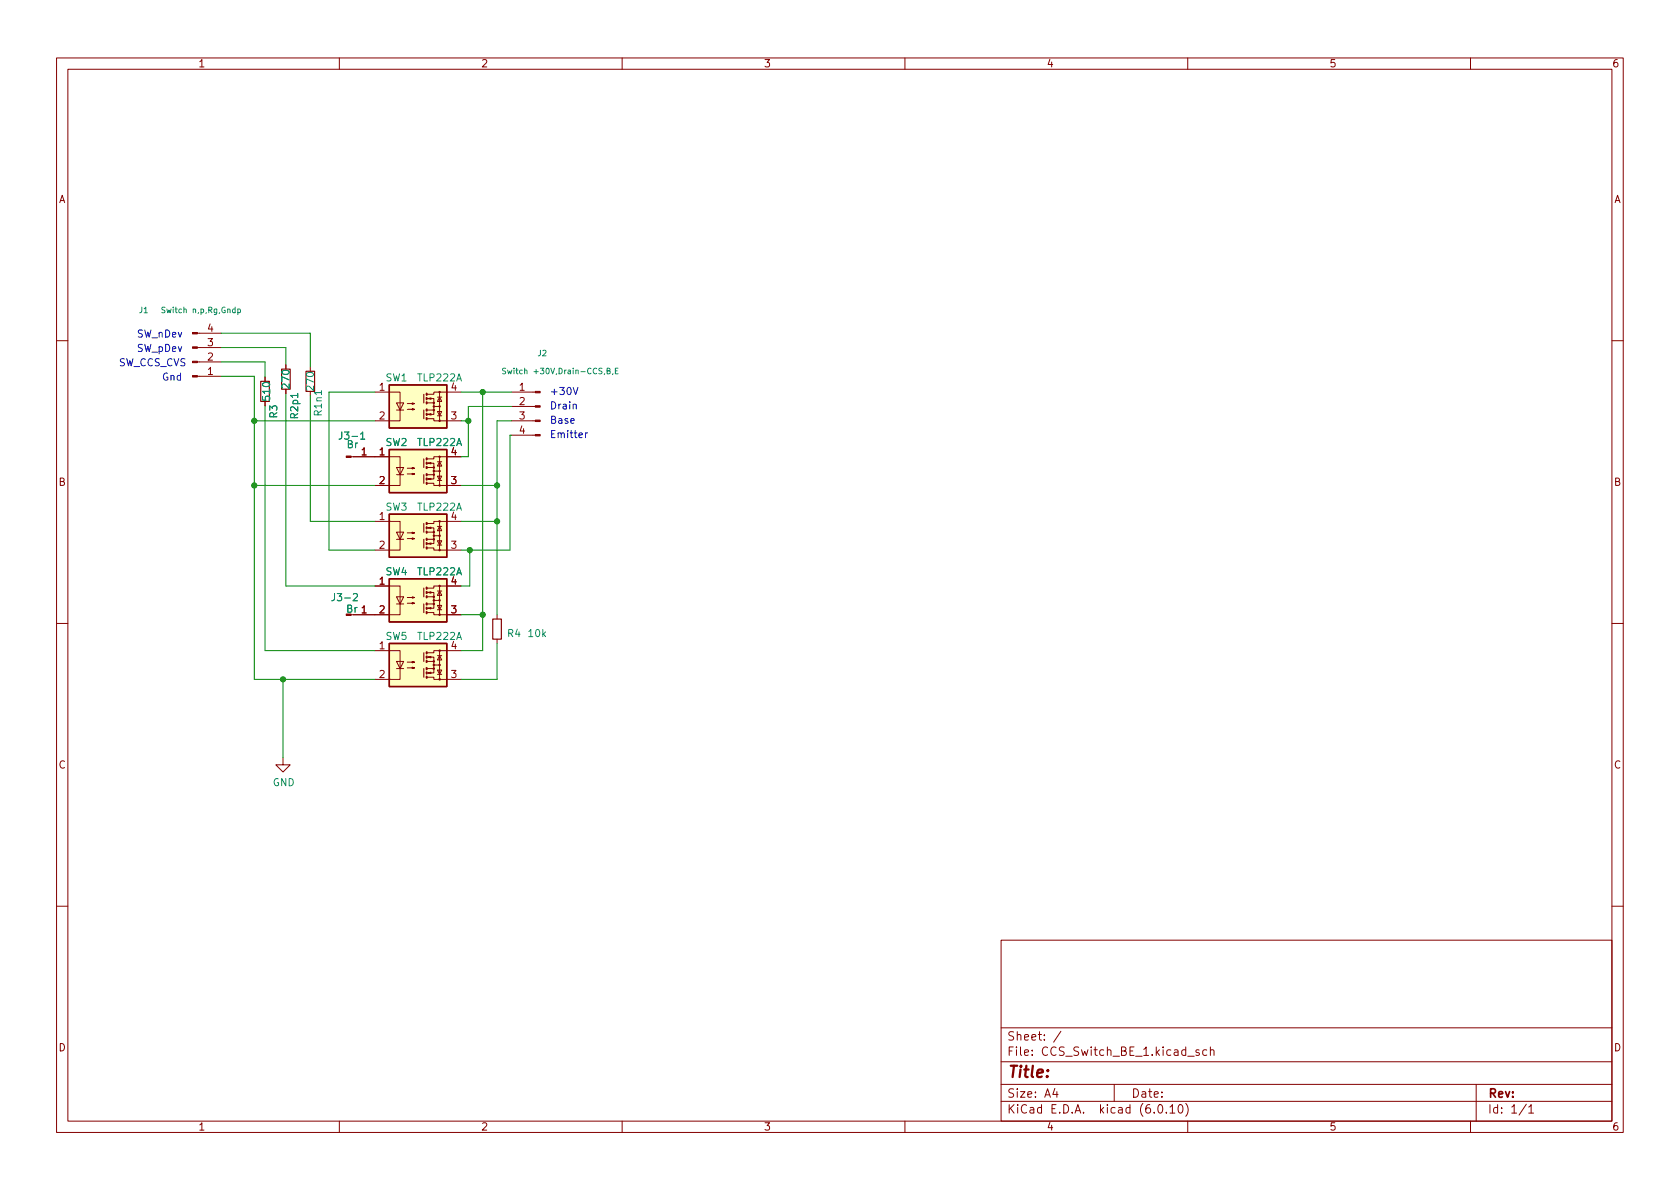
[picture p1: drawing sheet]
<svg xmlns="http://www.w3.org/2000/svg" width="297mm" height="210mm" viewBox="0 0 297 210" stroke-linecap="round" stroke-linejoin="round" font-family="sans-serif">
<g fill="none" stroke="#840000" stroke-width=".18">
<path d="M10 10.2h277v190.1h-277zM12 12.2h273v186.1h-273zM60 10.2v2M110 10.2v2M160 10.2v2M210 10.2v2M260 10.2v2M34.9 58.9h4.2M10 60.2h2M34.9 61.5h4.2M34.9 64h4.2M34.9 66.5h4.2"/>
<path d="M46.9 66.7v.7M46.9 71v.7M50.5 64.5v.8M50.5 68.8v.8M54.9 64.9v.8M54.9 69.2v.8M66.3 69.3h4.4v5.1h-4.4M70.1 71.2h1.3l-.7 1.3zM70.1 72.5h1.3M72 72.4h1.3l-.4 .1v-.2l.4 .1M72 71.4h1.3l-.4 .1v-.3l.4 .2M75.6 70.5h1.1v.7"/>
<path d="M75.6 74h1.1v.4h4.8M75.6 71.2h1.1v1.3h-1.1M75.7 73.3l.5-.2v.3zM75.7 70.5l.5-.1v.2zM76.7 72.5v.8h-1.1M76.7 71.9h1M77.3 72.8h.8l-.4 .7zM77.3 73.5h.8M77.3 70.2h.8M77.7 70.2l.4 .8h-.8zM77.7 69.3v5.1M81.5 69.3h-4.8v.4h-1.1"/>
<path d="M90.4 77h4.2M90.4 74.4h4.2M90.4 71.9h4.2M90.4 69.3h4.2M285 60.2h2M62.1 80.8h8.6v5h-4.4M66.3 92.2h4.4v5.1h-4.4M70.1 82.7h1.3l-.7 1.2zM70.1 94.1h1.3l-.7 1.3zM70.1 83.9h1.3M70.1 95.4h1.3M72 83.8h1.3l-.4 .1v-.2l.4 .1"/>
<path d="M72 82.8h1.3l-.4 .1v-.2l.4 .1M72 95.2h1.3l-.4 .2v-.3l.4 .1M72 94.2h1.3l-.4 .2v-.3l.4 .1M75.6 81.9h1.1v.8M75.6 85.5h1.1v.3h4.8M75.6 82.7h1.1v1.2h-1.1M75.6 93.3h1.1v.8M75.6 96.9h1.1v.4h4.8M75.6 94.1h1.1v1.3h-1.1M75.7 84.7l.5-.1v.2zM75.7 81.9l.5-.1v.2zM75.7 96.1l.5-.1v.3z"/>
<path d="M75.7 93.3l.5-.1v.3zM76.7 83.9v.8h-1.1M76.7 95.4v.7h-1.1M76.7 83.3h1M76.7 94.7h1M77.3 84.2h.8l-.4 .8zM77.3 95.6h.8l-.4 .8zM77.3 85h.8M77.3 81.7h.8M77.3 96.4h.8M77.3 93.1h.8M77.7 81.7l.4 .7h-.8z"/>
<path d="M77.7 93.1l.4 .7h-.8zM77.7 80.8v5M77.7 92.2v5.1M81.5 80.8h-4.8v.3h-1.1M81.5 92.2h-4.8v.4h-1.1M10 110.2h2M66.3 103.6h4.4v5.1h-8.2M66.3 115.1h4.4v5h-4.4M70.1 105.5h1.3l-.7 1.3zM70.1 117h1.3l-.7 1.2zM70.1 106.8h1.3M70.1 118.2h1.3"/>
<path d="M72 106.7h1.3l-.4 .1v-.3l.4 .2M72 105.7h1.3l-.4 .1v-.3l.4 .2M72 118.1h1.3l-.4 .1v-.2l.4 .1M72 117.1h1.3l-.4 .1v-.2l.4 .1M75.6 104.8h1.1v.7M75.6 108.3h1.1v.4h4.8M75.6 105.5h1.1v1.3h-1.1M75.6 116.2h1.1v.8M75.6 119.8h1.1v.3h4.8M75.6 117h1.1v1.2h-1.1M75.7 107.6l.5-.2v.3zM75.7 104.8l.5-.2v.3z"/>
<path d="M75.7 119l.5-.1v.2zM75.7 116.2l.5-.1v.2zM76.7 106.8v.8h-1.1M76.7 118.2v.8h-1.1M76.7 106.2h1M76.7 117.6h1M77.3 107.1h.8l-.4 .7zM77.3 118.5h.8l-.4 .7zM77.3 107.8h.8M77.3 104.5h.8M77.3 119.2h.8M77.3 115.9h.8"/>
<path d="M77.7 104.5l.4 .8h-.8zM77.7 115.9l.4 .8h-.8zM77.7 103.6v5.1M77.7 115.1v5M81.5 103.6h-4.8v.4h-1.1M81.5 115.1h-4.8v.3h-1.1M87.9 108.7v.8M87.9 113v.8M285 110.2h2M50 134v1.2h1.3l-1.3 1.3-1.2-1.3h1.2M10 160.2h2M177 166.3h108v32h-108z"/>
<path d="M285 160.2h2M60 198.3v2M110 198.3v2M160 198.3v2M177 194.8h108M177 191.8h108M177 187.8h108M177 181.8h108M186.5 192.5l-.4 1h1M186.9 193v1M187.6 182.4l-1.3 1.9M197 191.8v3"/>
<path d="M204.9 195.4l.2-.1a.81 .81 0 0 1 .6 .7 .81 .81 0 0 1-.3 .8h-.2a.81 .81 0 0 1-.6-.6 .81 .81 0 0 1 .3-.8zM206.2 196.7v.1M206.9 195.8l.4-.5v1.5M206.9 196.8h.8M208.5 195.4l.1-.1a.81 .81 0 0 1 .6 .7 .81 .81 0 0 1-.3 .8h-.1a.81 .81 0 0 1-.6-.6 .81 .81 0 0 1 .3-.8zM209.6 195.1a1.72 1.72 0 0 1 0 2.3M210 198.3v2M210 186.8h1.1M212 185.7l-.4-.1-.2 .2 .1 .3 .5 .1v.4h-.6M213.4 185.7l-.5-.1-.3 .3v.4l.2 .3h.6M214 185.8l.2-.2 .4 .1v.9M214 185.1v1.5"/>
<path d="M260 198.3v2M261 191.8v6.5M269.9 195.3l-1.3 1.9M270.3 195.8l.4-.5v1.5M270.3 196.8h.9"/>
<circle cx="76.7" cy="72.5" r=".13"/>
<circle cx="76.7" cy="71.9" r=".13"/>
<circle cx="76.7" cy="71.2" r=".13"/>
<circle cx="77.7" cy="69.3" r=".13"/>
<circle cx="77.7" cy="74.4" r=".13"/>
<circle cx="77.7" cy="71.9" r=".13"/>
<circle cx="76.7" cy="95.4" r=".13"/>
<circle cx="76.7" cy="94.7" r=".13"/>
<circle cx="76.7" cy="82.7" r=".13"/>
<circle cx="76.7" cy="83.9" r=".13"/>
<circle cx="76.7" cy="83.3" r=".13"/>
<circle cx="76.7" cy="94.1" r=".13"/>
<circle cx="77.7" cy="85.8" r=".13"/>
<circle cx="77.7" cy="83.3" r=".13"/>
<circle cx="77.7" cy="97.3" r=".13"/>
<circle cx="77.7" cy="92.2" r=".13"/>
<circle cx="77.7" cy="94.7" r=".13"/>
<circle cx="77.7" cy="80.8" r=".13"/>
<circle cx="76.7" cy="106.2" r=".13"/>
<circle cx="76.7" cy="118.2" r=".13"/>
<circle cx="76.7" cy="105.5" r=".13"/>
<circle cx="76.7" cy="117.6" r=".13"/>
<circle cx="76.7" cy="106.8" r=".13"/>
<circle cx="76.7" cy="117" r=".13"/>
<circle cx="77.7" cy="115.1" r=".13"/>
<circle cx="77.7" cy="117.6" r=".13"/>
<circle cx="77.7" cy="108.7" r=".13"/>
<circle cx="77.7" cy="103.6" r=".13"/>
<circle cx="77.7" cy="106.2" r=".13"/>
<circle cx="77.7" cy="120.1" r=".13"/>
</g>
<g fill="#ffffc2" stroke="#ffffc2" stroke-width=".18">
<path d="M68.8 102.4h10.2v7.6h-10.2z"/>
<path d="M68.8 68.1h10.2v7.6h-10.2z"/>
<path d="M68.8 79.5h10.2v7.6h-10.2z"/>
<path d="M68.8 113.8h10.2v7.6h-10.2z"/>
<path d="M68.8 90.9h10.2v7.6h-10.2z"/>
</g>
<path d="M68.8 68.1h10.2v7.6h-10.2zM68.8 79.5h10.2v7.6h-10.2zM68.8 90.9h10.2v7.6h-10.2zM68.8 102.4h10.2v7.6h-10.2zM68.8 113.8h10.2v7.6h-10.2z" fill="none" stroke="#840000" stroke-width=".25"/>
<g fill="none" stroke="#840000" stroke-width=".2">
<path d="M46.1 67.4h1.5v3.6h-1.5zM49.8 65.3h1.5v3.5h-1.5zM54.1 65.7h1.5v3.5h-1.5zM74.9 69.7v1.5M74.9 72.5v1.5M74.9 81.1v1.6M74.9 83.9v1.6M74.9 92.6v1.5M74.9 95.4v1.5M74.9 104v1.5M74.9 106.8v1.5M74.9 115.4v1.6"/>
<path d="M74.9 118.2v1.6M87.1 109.5h1.5v3.5h-1.5z"/>
</g>
<g fill="none" stroke="#840000" stroke-width=".36">
<path d="M75.4 73.9v.3M75.4 73.1v.3M75.4 71.1v.3M75.4 70.4v.2M75.4 69.6v.2M75.4 72.4v.2M75.4 85.3v.3M75.4 84.6v.2M75.4 82.5v.3M75.4 81.8v.2M75.4 81v.3M75.4 96.8v.2"/>
<path d="M75.4 96v.3M75.4 94v.2M75.4 93.2v.3M75.4 92.5v.2M75.4 83.8v.3M75.4 95.2v.3M75.4 108.2v.3M75.4 107.4v.3M75.4 105.4v.3M75.4 104.6v.3M75.4 103.9v.2M75.4 119.6v.3"/>
<path d="M75.4 118.9v.2M75.4 116.8v.3M75.4 116.1v.2M75.4 115.3v.3M75.4 106.7v.2M75.4 118.1v.3"/>
</g>
<g fill="#840000" stroke="#840000" stroke-width=".18">
<path d="M94.6 76.8h.9v.3h-.9z"/>
<path d="M94.6 74.3h.9v.2h-.9z"/>
<path d="M94.6 71.7h.9v.3h-.9z"/>
<path d="M94.6 69.2h.9v.3h-.9z"/>
<path d="M61.2 80.6h.9v.3h-.9z"/>
<path d="M34 58.8h.9v.2h-.9z"/>
<path d="M34 61.3h.9v.3h-.9z"/>
<path d="M34 63.9h.9v.2h-.9z"/>
<path d="M34 66.4h.9v.3h-.9z"/>
</g>
<path d="M42 54.7l.3-.1 .2 .2-.1 .5h-.4M42 54.6v1M63.8 77.7h.7M89.4 65.2h-.5v.3l.4 .2 .1 .2-.2 .2h-.4M107.3 65.6l.5-.1v-.3l-.5-.1v1h.4l.2-.3-.2-.2M108.4 66.1l-.1 .1M108.8 65.6h.3M109.3 65.1h-.5v1h.5M62.5 105.1l.5-.1 .2 .3-.8 .9h.8" fill="none" stroke="#008484" stroke-width=".18"/>
<path d="M101.3 71.6l.2-.1h.3l.1 .8M101.3 68.5l.5 1.3 .4-1.3M103.5 76.6v.8M103.9 76.6l-.4 .2" fill="none" stroke="#0000c2" stroke-width=".18"/>
<g fill="none" stroke="#008400" stroke-width=".18">
<path d="M39.1 58.9h15.8v6M39.1 66.5h5.9v53.6h21.3M39.1 61.5h11.4v3M39.1 64h7.8v2.7M45 74.4h21.3M46.9 71.7v43.4h19.4M50.5 69.6v34h15.8M54.9 70v22.2h11.4M66.3 69.3h-8.1v28h8.1M81.5 69.3h8.9M81.5 74.4h1.3M85.3 69.3v45.8h-3.8"/>
<path d="M90.4 74.4h-2.5v34.3M90.4 77h-.2v20.3h-8.7M90.4 71.9h-7.6v8.9h-1.3M45 85.8h21.3M81.5 85.8h6.4M81.5 92.2h6.4M83.1 97.3v6.3h-1.6M81.5 108.7h3.8M87.9 113.8v6.3h-6.4M50 120.1v13.9"/>
</g>
<g fill="#008400" stroke="#008400" stroke-width=".18">
<circle cx="82.8" cy="74.4" r=".46"/>
<circle cx="83.1" cy="97.3" r=".46"/>
<circle cx="87.9" cy="92.2" r=".46"/>
<circle cx="85.3" cy="108.7" r=".46"/>
<circle cx="87.9" cy="85.8" r=".46"/>
<circle cx="85.3" cy="69.3" r=".46"/>
<circle cx="50" cy="120.1" r=".46"/>
<circle cx="45" cy="74.4" r=".46"/>
<circle cx="45" cy="85.8" r=".46"/>
</g>
<text font-size="2.8" fill="#840000" x="178" y="190.6">Title:</text>
<g font-size="2.1" fill="#840000">
<text x="178" y="184">Sheet: /</text>
<text x="178" y="186.7">File: CCS_Switch_BE_1.kicad_sch</text>
<text x="178" y="196.9">KiCad E.D.A. kicad (6.0.10)</text>
<text x="178" y="194.1">Size: A4</text>
<text x="200" y="194.1">Date:</text>
<text x="263" y="194.1">Rev:</text>
<text x="263" y="196.9">Id: 1/1</text>
</g>
<g font-size="1.8" fill="#840000">
<text x="35" y="11.9">1</text>
<text x="85" y="11.9">2</text>
<text x="135" y="11.9">3</text>
<text x="185" y="11.9">4</text>
<text x="235" y="11.9">5</text>
<text x="285" y="11.9">6</text>
<text x="10.3" y="35.9">A</text>
<text x="285.3" y="35.9">A</text>
<text x="36.7" y="58.7">4</text>
<text x="36.7" y="63.7">2</text>
<text x="36.7" y="61.2">3</text>
<text x="36.7" y="66.3">1</text>
<text x="67.1" y="69.1">1</text>
<text x="79.8" y="69.1">4</text>
<text x="91.8" y="69.1">1</text>
<text x="91.8" y="71.6">2</text>
<text x="67.1" y="74.2">2</text>
<text x="79.8" y="74.2">3</text>
<text x="91.8" y="74.2">3</text>
<text x="91.8" y="76.7">4</text>
<text x="63.9" y="80.5">1</text>
<text x="67.1" y="80.5">1</text>
<text x="79.8" y="80.5">4</text>
<text x="10.3" y="85.9">B</text>
<text x="67.1" y="85.6">2</text>
<text x="79.8" y="85.6">3</text>
<text x="285.3" y="85.9">B</text>
<text x="67.1" y="91.9">1</text>
<text x="79.8" y="91.9">4</text>
<text x="67.1" y="97">2</text>
<text x="79.8" y="97">3</text>
<text x="67.1" y="103.4">1</text>
<text x="79.8" y="103.4">4</text>
<text x="61.2" y="108.3">Br 1</text>
<text x="67.1" y="108.5">2</text>
<text x="79.8" y="108.5">3</text>
<text x="67.1" y="114.8">1</text>
<text x="67.1" y="119.9">2</text>
<text x="79.8" y="119.9">3</text>
<text x="79.8" y="114.8">4</text>
<text x="10.3" y="135.9">C</text>
<text x="285.3" y="135.9">C</text>
<text x="10.3" y="185.9">D</text>
<text x="285.3" y="185.9">D</text>
<text x="35" y="199.9">1</text>
<text x="85" y="199.9">2</text>
<text x="135" y="199.9">3</text>
<text x="185" y="199.9">4</text>
<text x="235" y="199.9">5</text>
<text x="285" y="199.9">6</text>
</g>
<g font-size="1.8" fill="#0000c2">
<text x="24.1" y="59.7">SW_nDev</text>
<text x="21" y="64.8">SW_CCS_CVS</text>
<text x="24.1" y="62.2">SW_pDev</text>
<text x="28.6" y="67.3">Gnd</text>
<text x="97.2" y="69.8">+30V</text>
<text x="97.2" y="72.4">Drain</text>
<text x="97.2" y="77.5">Emitter</text>
<text x="97.2" y="74.9">Base</text>
</g>
<g font-size="1.8" fill="#008484">
<text x="47.8" y="70.7" transform="rotate(-90 47.8 70.7)">510</text>
<text x="51.2" y="68.5" transform="rotate(-90 51.2 68.5)">270</text>
<text x="55.5" y="68.9" transform="rotate(-90 55.5 68.9)">270</text>
<text x="68.2" y="67.4">SW1</text>
<text x="73.9" y="67.4">TLP222A</text>
<text x="49" y="73.9" transform="rotate(-90 49 73.9)">R3</text>
<text x="52.7" y="73.9" transform="rotate(-90 52.7 73.9)">R2p1</text>
<text x="56.9" y="73.4" transform="rotate(-90 56.9 73.4)">R1n1</text>
<text x="60.5" y="77.7">J3-1</text>
<text x="61.3" y="79.2">Br</text>
<text x="68.2" y="78.9">SW2</text>
<text x="73.9" y="78.9">TLP222A</text>
<text x="68.2" y="90.3">SW3</text>
<text x="73.9" y="90.3">TLP222A</text>
<text x="68.2" y="101.7">SW4</text>
<text x="73.9" y="101.7">TLP222A</text>
<text x="59.2" y="106.3">J3-2</text>
<text x="68.2" y="113.2">SW5</text>
<text x="73.9" y="113.2">TLP222A</text>
<text x="89.8" y="112.6">R4</text>
<text x="93.5" y="112.6">10k</text>
<text x="48.2" y="139">GND</text>
</g>
<g font-size="1.4" fill="#008484">
<text x="24.6" y="55.4">J1</text>
<text x="29" y="55.4">Switch n,p,Rg,Gndp</text>
<text x="95.1" y="63">J2</text>
<text x="90" y="66.1">Switch +30V,Drain-CCS,B,E</text>
</g>
</svg>
